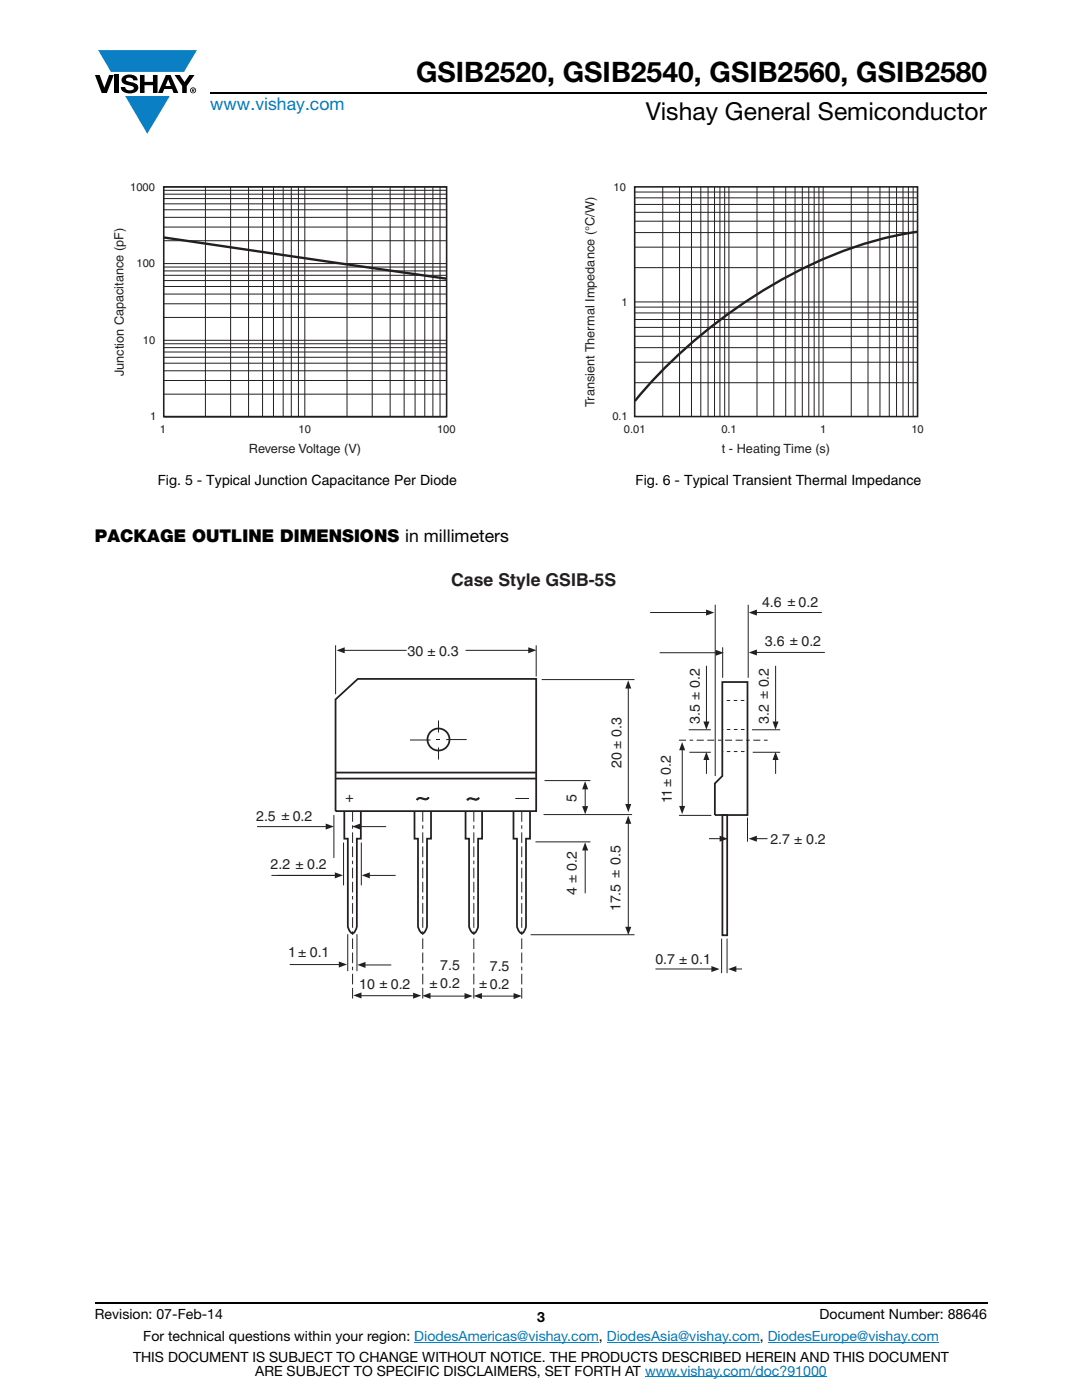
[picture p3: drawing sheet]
<svg xmlns="http://www.w3.org/2000/svg" width="216mm" height="279mm" viewBox="0 0 216 279" stroke-linecap="round" stroke-linejoin="round" font-family="sans-serif">
<g fill="#0a7fc3">
<path d="M19.6 10h19.7l-2.6 4.3h-1.1h-13.5z"/>
<path d="M25 19.2h8.9l-4.5 7.5z"/>
</g>
<g fill="#000">
<path d="M18.9 15h1l.9 2.5 1-2.5h.9l-1.4 3.6h-1zM22.9 15h.9v3.6h-.9zM24.6 15.3a2.1 2.1 0 0 1 2.8 .3l.1 .4h-.9a.79 .79 0 0 0-.7-.5 .79 .79 0 0 0-.8 .4l.3 .3 1 .2a1.08 1.08 0 0 1 1.2 1 1.08 1.08 0 0 1-1.1 1.2 1.73 1.73 0 0 1-2.4-1.2h.9a.96 .96 0 0 0 .8 .6 .96 .96 0 0 0 .9-.4 1.31 1.31 0 0 0-1.2-.6 1.03 1.03 0 0 1-1.1-.6 1.03 1.03 0 0 1 .2-1.1zM27.9 15h.9v1.3h1.7v-1.3h.9v3.6h-.9v-1.6h-1.7v1.6h-.9zM34.8 15h1.1l.9 1.4 1-1.4h1l-1.5 2.2v1.4h-.9v-1.4z"/>
<path d="M33.6 15.9l.5 1.3h-1.1zM33.1 15l-1.6 3.6h1l.3-.8h1.5l.3 .8h1l-1.6-3.6z"/>
<path d="M38.4 17.8h.2v.2h-.2zM38.3 17.7v.7h.1v-.3l.4 .3-.2-.3 .2-.2-.1-.2z"/>
<path d="M38.1 18a.46 .46 0 0 1 .9 0 .46 .46 0 0 1-.9 0zM37.9 18a.6 .6 0 0 0 1.2 0 .6 .6 0 0 0-1.2 0z"/>
</g>
<path d="M42 18.6h155M18.9 260h178.1" fill="none" stroke="#000" stroke-width=".36"/>
<path d="M82.7 267.9h36.8M121.1 267.9h30.5M128.7 274.8h36.3M153.2 267.9h34.1" fill="none" stroke="#007ec4" stroke-width=".2"/>
<path d="M22.4 36.2h68.5v54.8h-68.5z" fill="#fff"/>
<g fill="none" stroke="#231f20" stroke-width=".2">
<path d="M32.7 38.8h56.4M32.7 39.6h56.4M32.7 38h56.4M32.7 37.3h56.4M41 37.3v45.9M46 37.3v45.9M49.6 37.3v45.9M52.4 37.3v45.9M54.6 37.3v45.9M56.5 37.3v45.9M58.1 37.3v45.9M59.6 37.3v45.9"/>
<path d="M60.8 37.3v45.9M69.2 37.3v45.9M74.3 37.3v45.9M77.9 37.3l-.1 45.9M80.6 37.3v45.9M82.8 37.3v45.9M84.8 37.3v45.9M86.4 37.3v45.9M87.8 37.3v45.9M32.7 58.7h56.4M32.7 57.2h56.4M32.7 54.1h56.4"/>
<path d="M32.7 54.9h56.4M32.7 56h56.4M32.7 53.3h56.4M32.7 52.6h56.4M32.7 48h56.4M32.7 45.3h56.4M32.7 43.4h56.4M32.7 41.9h56.4M32.7 40.7h56.4M32.7 78.7h56.4M32.7 75.9h56.4M32.7 74h56.4"/>
<path d="M32.7 72.5h56.4M32.7 69.4h56.4M32.7 70.3h56.4M32.7 71.3h56.4M32.7 68.6h56.4M32.7 67.9h56.4M32.7 63.4h56.4M32.7 60.6h56.4M32.7 83.2h56.4"/>
</g>
<path d="M32.7 37.3h56.4v45.8h-56.4z" fill="none" stroke="#231f20" stroke-width=".32"/>
<path d="M32.5 47.4l56.7 8.2" fill="none" stroke="#231f20" stroke-width=".48"/>
<path d="M116.5 36.2h67.8v54.8h-67.8z" fill="#fff"/>
<g fill="none" stroke="#231f20" stroke-width=".2">
<path d="M126.6 39.5h56.5M126.6 38.3h56.5M132.2 37.3v45.7M135.6 37.3v45.7M138 37.3v45.7M139.8 37.3v45.7M141.3 37.3v45.7M142.6 37.3v45.7M143.7 37.3v45.7M144.6 37.3v45.7M145.4 37.3v45.7M151.1 37.3v45.7"/>
<path d="M154.4 37.3v45.7M156.8 37.3v45.7M158.6 37.3v45.7M160.1 37.3v45.7M161.4 37.3v45.7M162.5 37.3v45.7M163.4 37.3v45.7M164.3 37.3v45.7M169.9 37.3v45.7M173.2 37.3v45.7M175.6 37.3v45.7M177.4 37.3v45.7"/>
<path d="M178.9 37.3v45.7M180.2 37.3v45.7M181.3 37.3v45.7M182.2 37.3v45.7M126.6 53.4h56.5M126.6 49.3h56.5M126.6 46.4h56.5M126.6 44.1h56.5M126.6 40.8h56.5M126.6 42.4h56.5M126.6 76.4h56.5M126.6 72.3h56.5"/>
<path d="M126.6 69.4h56.5M126.6 67.1h56.5M126.6 62.5h56.5M126.6 63.8h56.5M126.6 65.3h56.5M126.6 61.3h56.5M126.6 60.3h56.5"/>
</g>
<path d="M126.6 37.3h56.5v45.8h-56.5z" fill="none" stroke="#231f20" stroke-width=".32"/>
<path d="M183.1 46.3a84.3 84.3 0 0 0-35.1 14.4 101.7 101.7 0 0 0-21.3 19.3" fill="none" stroke="#231f20" stroke-width=".48"/>
<path d="M51.1 114.4h113.7v85h-113.7z" fill="#fff"/>
<path d="M70.4 161.9v37.5M84.4 161.9v37.5M94.5 161.9v37.5M104.1 161.9v37.5" fill="none" stroke="#231f20" stroke-width=".2" stroke-dasharray="2.1 .7 .7 .7 2.1 .7" stroke-linecap="butt"/>
<path d="M81.8 147.7h4.1M87 147.6h.8M87.5 143.8v2.4M87.5 149.2v2.4" fill="none" stroke="#231f20" stroke-width=".2"/>
<g fill="#231f20">
<path d="M67.2 129.8l1.6-.6v1.2z"/>
<path d="M105.4 129.2l1.6 .6-1.6 .6z"/>
</g>
<path d="M67 128.8v9.8M68.4 129.8h12.7M92.9 129.8h13.1M107 128.8v6.2" fill="none" stroke="#231f20" stroke-width=".2"/>
<g fill="#231f20">
<path d="M125.4 135.8l.6 1.6h-1.2z"/>
<path d="M124.8 160.5h1.2l-.6 1.6z"/>
</g>
<path d="M125.4 136.7v24.4" fill="none" stroke="#231f20" stroke-width=".2"/>
<g fill="#231f20">
<path d="M136.1 148.1l.6 1.6h-1.2z"/>
<path d="M135.5 160.8h1.2l-.6 1.7z"/>
</g>
<path d="M136.1 149v11.9" fill="none" stroke="#231f20" stroke-width=".2"/>
<path d="M154.7 150l.7 1.7h-1.2z" fill="#231f20"/>
<path d="M154.8 151v3.4" fill="none" stroke="#231f20" stroke-width=".2"/>
<path d="M149.4 122.3l1.6-.7v1.3z" fill="#231f20"/>
<path d="M150.3 122.2h13.7" fill="none" stroke="#231f20" stroke-width=".2"/>
<path d="M149.4 130.2l1.6-.6v1.2z" fill="#231f20"/>
<path d="M150.3 130.2h14.3" fill="none" stroke="#231f20" stroke-width=".2"/>
<path d="M140.9 121.6l1.6 .7-1.6 .6z" fill="#231f20"/>
<path d="M129.7 122.2h11.9" fill="none" stroke="#231f20" stroke-width=".2"/>
<path d="M141.9 192.8l1.7 .6-1.6 .6z" fill="#231f20"/>
<path d="M130.8 193.4h11.9" fill="none" stroke="#231f20" stroke-width=".2"/>
<path d="M145.3 193.4l1.6-.6v1.2z" fill="#231f20"/>
<path d="M146.2 193.4h1.9" fill="none" stroke="#231f20" stroke-width=".2"/>
<path d="M149.4 167.4l1.6-.6v1.2z" fill="#231f20"/>
<path d="M150.3 167.4h2.9" fill="none" stroke="#231f20" stroke-width=".2"/>
<path d="M143.6 166.8l1.6 .6-1.6 .6z" fill="#231f20"/>
<path d="M141.5 167.4h2.8" fill="none" stroke="#231f20" stroke-width=".2"/>
<path d="M142.8 129.7l1.6 .6-1.6 .6z" fill="#231f20"/>
<path d="M131.6 130.3h11.9" fill="none" stroke="#231f20" stroke-width=".2"/>
<path d="M154.2 144h1.2l-.7 1.6z" fill="#231f20"/>
<path d="M154.8 132.9v12" fill="none" stroke="#231f20" stroke-width=".2"/>
<path d="M140.9 150l.7 1.7h-1.2z" fill="#231f20"/>
<path d="M141 151v3.4" fill="none" stroke="#231f20" stroke-width=".2"/>
<path d="M140.4 144h1.2l-.7 1.6z" fill="#231f20"/>
<path d="M141 132.9v12" fill="none" stroke="#231f20" stroke-width=".2"/>
<g fill="#231f20">
<path d="M116.8 155.9l.6 1.6h-1.2z"/>
<path d="M116.8 168.1l.6 1.6h-1.2z"/>
<path d="M116.2 160.9h1.2l-.6 1.6z"/>
</g>
<path d="M116.8 156.8v4.6M116.8 169.1v9.2" fill="none" stroke="#231f20" stroke-width=".2"/>
<g fill="#231f20">
<path d="M125.4 162.8l.6 1.6h-1.2z"/>
<path d="M124.8 185h1.2l-.6 1.6z"/>
</g>
<path d="M125.4 163.7v21.9" fill="none" stroke="#231f20" stroke-width=".2"/>
<path d="M65 164.4l1.6 .6-1.6 .6z" fill="#231f20"/>
<path d="M51.3 165h14.4" fill="none" stroke="#231f20" stroke-width=".2"/>
<path d="M70.3 165l1.6-.6v1.2z" fill="#231f20"/>
<path d="M55.4 174.7h11.7M71.2 165h5.9" fill="none" stroke="#231f20" stroke-width=".2"/>
<path d="M66.8 174.1l1.6 .6-1.6 .6z" fill="#231f20"/>
<path d="M54.2 174.7h13.3" fill="none" stroke="#231f20" stroke-width=".2"/>
<path d="M67.6 191.9l1.6 .6-1.6 .6z" fill="#231f20"/>
<path d="M57.8 192.5h10.5" fill="none" stroke="#231f20" stroke-width=".2"/>
<path d="M82.4 198.1l1.7 .6-1.7 .6z" fill="#231f20"/>
<path d="M71.1 198.7h12" fill="none" stroke="#231f20" stroke-width=".2"/>
<path d="M72.2 174.7l1.6-.6v1.2z" fill="#231f20"/>
<path d="M66.6 162.7v8.5M68.6 168.1v8.6M72.1 168.1v8.6M73.1 174.7h5.8" fill="none" stroke="#231f20" stroke-width=".2"/>
<g fill="#231f20">
<path d="M71.3 192.6l1.6-.6v1.2z"/>
<path d="M70.5 198.7l1.6-.6v1.2z"/>
<path d="M92.7 198.2l1.6 .6-1.6 .6z"/>
</g>
<path d="M84.9 198.8h8.5" fill="none" stroke="#231f20" stroke-width=".2"/>
<g fill="#231f20">
<path d="M84.3 198.7l1.6-.6v1.2z"/>
<path d="M102.5 198.2l1.6 .6-1.6 .6z"/>
</g>
<path d="M95.6 198.8h7.6" fill="none" stroke="#231f20" stroke-width=".2"/>
<path d="M94.5 198.8l1.7-.6v1.2z" fill="#231f20"/>
<g fill="none" stroke="#231f20" stroke-width=".2">
<path d="M108.1 135.6h18.5M142.7 120.7v34.2M144.2 129.2v6.1M149.3 120.7v14.6M102.8 159.4h2.8M108.6 155.8h9.2M137.4 145.6h4.4M137.6 150.1h4.2M150.1 145.6h5.6M150.2 150.1h5.5M106.8 168h11M108.5 162.6h17.6"/>
<path d="M135.5 162.7h6.4M149.2 163.2v4.8M69.4 186.4v7.4M71.2 186.4v7.4M72.2 192.6h5.9M105.9 186.5h20.7M144 187.3v6.9M145.1 187.3v6.9"/>
</g>
<path d="M135.5 147.7h17.7" fill="none" stroke="#231f20" stroke-width=".2" stroke-dasharray="1.4 .7 .7 .7 1.4 .7" stroke-linecap="butt"/>
<g fill="none" stroke="#231f20" stroke-width=".35">
<path d="M67 139.6l4.4-4.1h35.6v26.4h-40zM144.1 136.1h5.1v26.6h-6.6v-6.3l1.5-1.5zM67 155.4h40M67 154.2h40M68.7 161.9v5.5h.7v17.6l.2 .4a.9 .9 0 0 0 .9 .8l.4-.4 .3-.8v-17.6h.8v-5.5M82.7 161.9v5.5h.7v17.6l.2 .4a.89 .89 0 0 0 .9 .8l.4-.4 .3-.8v-17.6h.8v-5.5M92.9 161.9v5.5h.7v17.6l.2 .4a.89 .89 0 0 0 .9 .8l.4-.4 .3-.8v-17.6h.8v-5.5M102.5 161.9v5.5h.7v17.6l.1 .4a.89 .89 0 0 0 1 .8l.3-.4 .4-.8v-17.6h.8v-5.5M144.1 162.7h1v24h-1z"/>
<circle cx="87.5" cy="147.6" r="2.2"/>
</g>
<path d="M145 139.8h3.9M148.6 150h-4.5M148.6 145.6h-4.5" fill="none" stroke="#231f20" stroke-width=".2" stroke-dasharray=".7 .7 .7 .7 .7 .7" stroke-linecap="butt"/>
<path d="M93.4 159.4l-.2 .2 .2 .1 .1-.1a1.75 1.75 0 0 1 1.5 .1l.6-.4-.2-.1-.6 .2a1.33 1.33 0 0 0-1.4 0zM83.3 159.3l-.2 .2 .2 .2 .1-.2a1.75 1.75 0 0 1 1.6 .1l.6-.3-.2-.2-.6 .3a1.33 1.33 0 0 0-1.5-.1z" fill="#231f20"/>
<path d="M83.3 159.3a1.53 1.53 0 0 1 1.6 .1l.5-.3 .2 .2a.78 .78 0 0 1-.9 .3l-1.1-.2-.3 .3-.2-.2zM89 147.6h4.1M93.4 159.4a1.53 1.53 0 0 1 1.6 .1l.4-.3 .2 .1a.78 .78 0 0 1-.8 .4l-1.1-.2-.3 .2-.2-.1zM144.1 167.4h1" fill="none" stroke="#231f20" stroke-width=".2"/>
<text font-size="5.6" x="83" y="16.4">GSIB2520, GSIB2540, GSIB2560, GSIB2580</text>
<text font-size="4.9" x="128.8" y="24">Vishay General Semiconductor</text>
<text font-size="3.5" fill="#007ec4" x="42" y="21.9">www.vishay.com</text>
<text font-size="3.5" x="18.9" y="108.2">PACKAGE OUTLINE DIMENSIONS in millimeters</text>
<text font-size="3.5" fill="#231f20" x="90" y="117">Case Style GSIB-5S</text>
<g font-size="2.8">
<text x="31.5" y="96.8">Fig. 5 - Typical Junction Capacitance Per Diode</text>
<text x="126.8" y="96.8">Fig. 6 - Typical Transient Thermal Impedance</text>
<text x="18.9" y="263.3">Revision: 07-Feb-14</text>
<text x="107.2" y="263.8">3</text>
<text x="163.6" y="263.3">Document Number: 88646</text>
<text x="28.6" y="267.7">For technical questions within your region: DiodesAmericas@vishay.com, DiodesAsia@vishay.com, DiodesEurope@vishay.com</text>
<text x="26.5" y="271.7">THIS DOCUMENT IS SUBJECT TO CHANGE WITHOUT NOTICE. THE PRODUCTS DESCRIBED HEREIN AND THIS DOCUMENT</text>
<text x="50.9" y="274.6">ARE SUBJECT TO SPECIFIC DISCLAIMERS, SET FORTH AT www.vishay.com/doc?91000</text>
</g>
<g font-size="2.8" fill="#231f20">
<text x="152.1" y="121.1">4.6 ± 0.2</text>
<text x="81.3" y="131">30 ± 0.3</text>
<text x="152.6" y="129">3.6 ± 0.2</text>
<text x="139.7" y="144.5" transform="rotate(-90 139.7 144.5)">3.5 ± 0.2</text>
<text x="153.4" y="144.5" transform="rotate(-90 153.4 144.5)">3.2 ± 0.2</text>
<text x="124" y="153.3" transform="rotate(-90 124 153.3)">20 ± 0.3</text>
<text x="69" y="160.1">+</text>
<text x="115" y="160" transform="rotate(-90 115 160)">5</text>
<text x="134" y="160.3" transform="rotate(-90 134 160.3)">11± 0.2</text>
<text x="51.1" y="163.8">2.5 ± 0.2</text>
<text x="54" y="173.4">2.2 ± 0.2</text>
<text x="153.7" y="168.4">2.7 ± 0.2</text>
<text x="115.1" y="178.6" transform="rotate(-90 115.1 178.6)">4 ± 0.2</text>
<text x="123.8" y="181.8" transform="rotate(-90 123.8 181.8)">17.5 ± 0.5</text>
<text x="57.5" y="191.1">1± 0.1</text>
<text x="71.7" y="197.3">10 ± 0.2</text>
<text x="85.7" y="197.1">± 0.2</text>
<text x="87.9" y="193.6">7.5</text>
<text x="95.6" y="197.2">± 0.2</text>
<text x="97.7" y="193.7">7.5</text>
<text x="130.8" y="192.4">0.7 ± 0.1</text>
</g>
<g font-size="2.5" fill="#231f20">
<text x="24.7" y="75.1" transform="rotate(-90 24.7 75.1)">Junction Capacitance (pF)</text>
<text x="118.6" y="81.2" transform="rotate(-90 118.6 81.2)">Transient Thermal Impedance (°C/W)</text>
<text x="49.7" y="90.4">Reverse Voltage (V)</text>
<text x="144" y="90.5">t - Heating Time (s)</text>
</g>
<g font-size="2.2" fill="#231f20">
<text x="26" y="38.1">1000</text>
<text x="122.4" y="38.1">10</text>
<text x="27.3" y="53.4">100</text>
<text x="124" y="61">1</text>
<text x="28.5" y="68.6">10</text>
<text x="30" y="83.9">1</text>
<text x="122.2" y="83.9">0.1</text>
<text x="31.9" y="86.5">1</text>
<text x="59.6" y="86.5">10</text>
<text x="87.2" y="86.5">100</text>
<text x="124.5" y="86.5">0.01</text>
<text x="143.9" y="86.5">0.1</text>
<text x="163.7" y="86.5">1</text>
<text x="181.9" y="86.5">10</text>
</g>
</svg>
